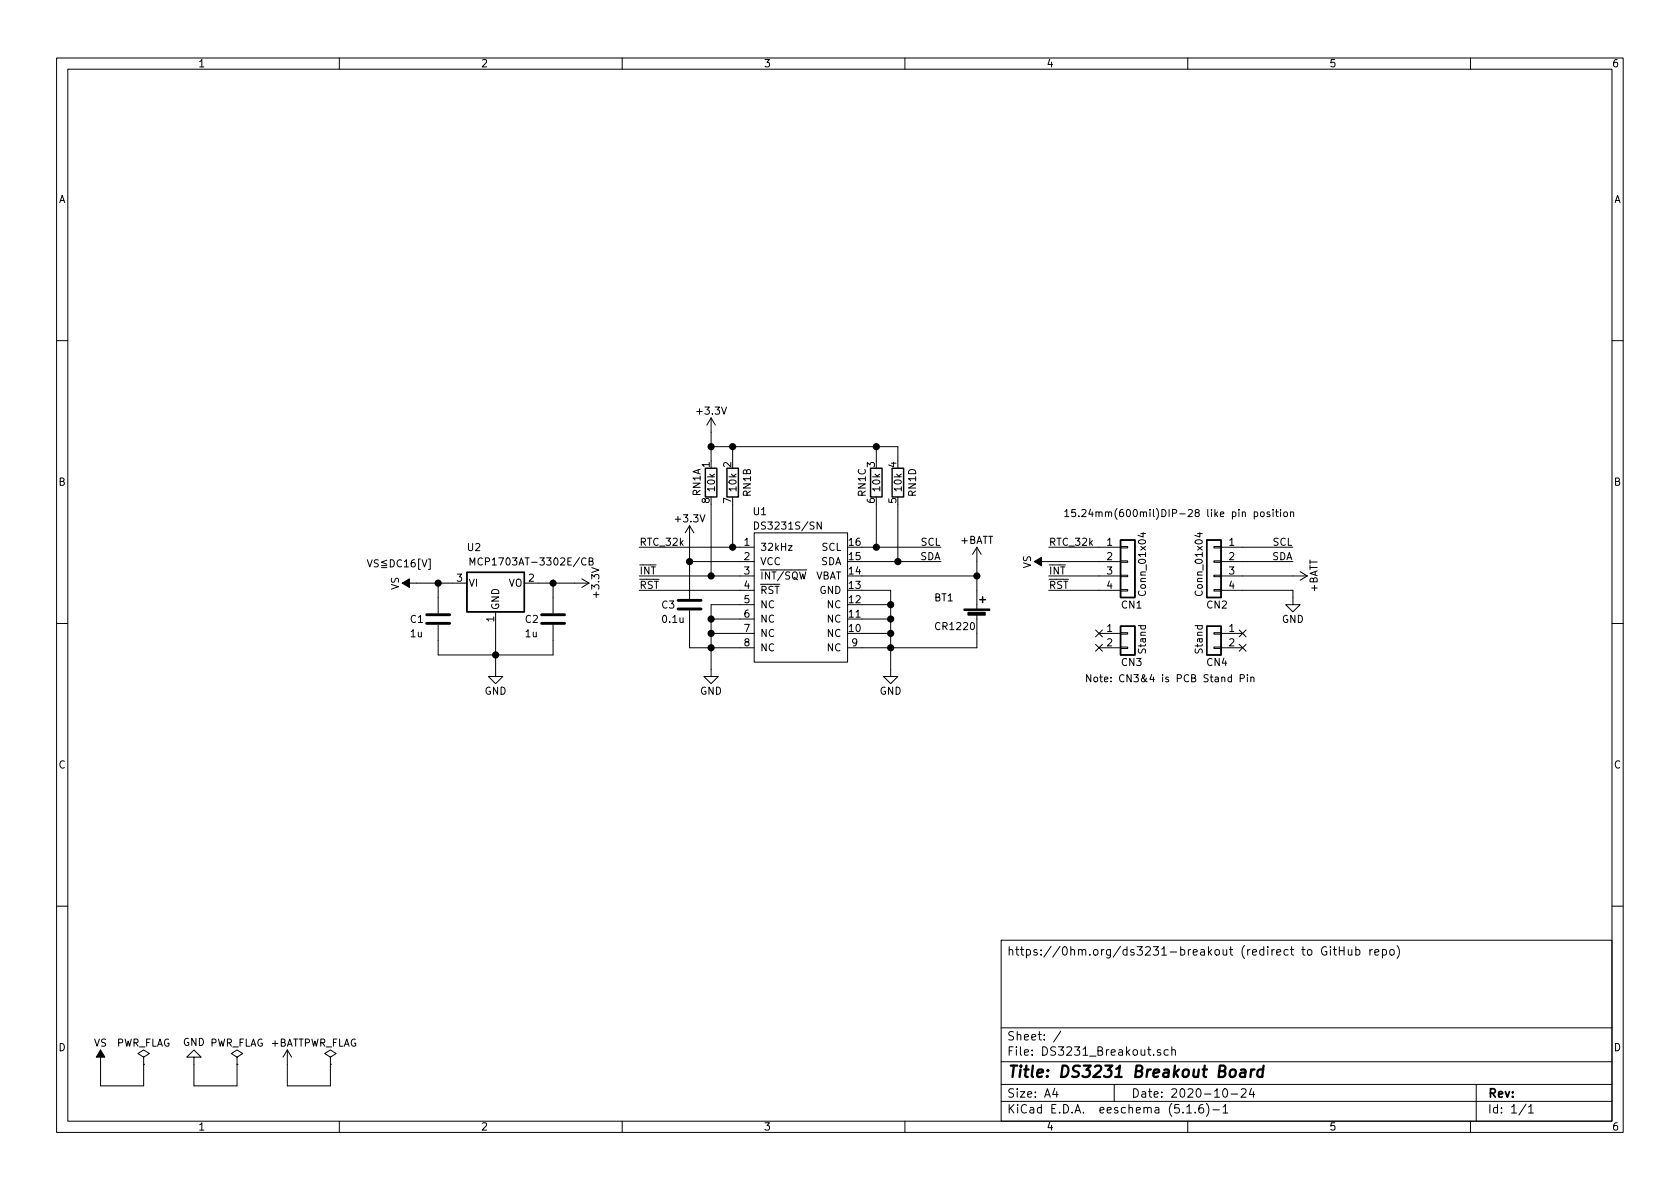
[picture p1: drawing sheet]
EESchema Schematic File Version 4
EELAYER 30 0
EELAYER END
$Descr A4 11693 8268
encoding utf-8
Sheet 1 1
Title "DS3231 Breakout Board"
Date "2020-10-24"
Rev ""
Comp ""
Comment1 ""
Comment2 ""
Comment3 ""
Comment4 "https://0hm.org/ds3231-breakout (redirect to GitHub repo)"
$EndDescr
$Comp
L Device:Battery_Cell BT1
U 1 1
P 6800 4300
AR Path="/5ECA9AC3" Ref="BT1"  Part="1" 
AR Path="/5E2E768F/5ECA9AC3" Ref="BT?"  Part="1" 
AR Path="/5F053D10/5ECA9AC3" Ref="BT?"  Part="1" 
AR Path="/5F05686F/5ECA9AC3" Ref="BT?"  Part="1" 
AR Path="/5F056871/5ECA9AC3" Ref="BT?"  Part="1" 
AR Path="/5EBFD810/5ECA9AC3" Ref="BT?"  Part="1" 
AR Path="/5EBFDAB0/5ECA9AC3" Ref="BT?"  Part="1" 
AR Path="/5EC040EE/5ECA9AC3" Ref="BT?"  Part="1" 
F 0 "BT1" H 6500 4450 50  0000 L CNN
F 1 "CR1220" H 6500 4250 50  0000 L CNN
F 2 "CH075-2032LF:CH075-2032LF" V 6800 4360 50  0001 C CNN
F 3 "http://akizukidenshi.com/download/ds/goldenpower/cr2032.pdf" V 6800 4360 50  0001 C CNN
F 4 "http://akizukidenshi.com/download/ds/comf/CH075-2032LF.pdf" H 6800 4300 50  0001 C CNN "Datasheet2"
F 5 "N/A" H 6800 4300 50  0001 C CNN "DigikeyPN"
F 6 "B-05694 and P-08968" H 6800 4300 50  0001 C CNN "AkizukiPN"
F 7 "CR2032" H 6800 4300 50  0001 C CNN "manf#"
	1    6800 4300
	1    0    0    -1  
$EndComp
$Comp
L power:+BATT #PWR?
U 1 1
P 2000 7400
AR Path="/5E2E768F/5ED93F14" Ref="#PWR?"  Part="1" 
AR Path="/5F053D10/5ED93F14" Ref="#PWR?"  Part="1" 
AR Path="/5F05686F/5ED93F14" Ref="#PWR?"  Part="1" 
AR Path="/5F056871/5ED93F14" Ref="#PWR?"  Part="1" 
AR Path="/5EBFD810/5ED93F14" Ref="#PWR?"  Part="1" 
AR Path="/5EBFDAB0/5ED93F14" Ref="#PWR?"  Part="1" 
AR Path="/5EC040EE/5ED93F14" Ref="#PWR?"  Part="1" 
AR Path="/5ED93F14" Ref="#PWR0115"  Part="1" 
F 0 "#PWR0115" H 2000 7250 50  0001 C CNN
F 1 "+BATT" H 2000 7550 50  0000 C CNN
F 2 "" H 2000 7400 50  0001 C CNN
F 3 "" H 2000 7400 50  0001 C CNN
	1    2000 7400
	1    0    0    -1  
$EndComp
$Comp
L power:PWR_FLAG #FLG0101
U 1 1
P 2300 7400
F 0 "#FLG0101" H 2300 7475 50  0001 C CNN
F 1 "PWR_FLAG" H 2300 7550 50  0000 C CNN
F 2 "" H 2300 7400 50  0001 C CNN
F 3 "~" H 2300 7400 50  0001 C CNN
	1    2300 7400
	1    0    0    -1  
$EndComp
Wire Wire Line
	2000 7400 2000 7550
Wire Wire Line
	2000 7550 2300 7550
Wire Wire Line
	2300 7550 2300 7400
Wire Wire Line
	1000 7550 1000 7400
Wire Wire Line
	700  7550 1000 7550
Wire Wire Line
	700  7400 700  7550
$Comp
L power:PWR_FLAG #FLG0103
U 1 1
P 1000 7400
F 0 "#FLG0103" H 1000 7475 50  0001 C CNN
F 1 "PWR_FLAG" H 1000 7550 50  0000 C CNN
F 2 "" H 1000 7400 50  0001 C CNN
F 3 "~" H 1000 7400 50  0001 C CNN
	1    1000 7400
	1    0    0    -1  
$EndComp
$Comp
L power:VS #PWR0117
U 1 1
P 700 7400
F 0 "#PWR0117" H 700 7250 50  0001 C CNN
F 1 "VS" H 700 7550 50  0000 C CNN
F 2 "" H 700 7400 50  0001 C CNN
F 3 "" H 700 7400 50  0001 C CNN
	1    700  7400
	1    0    0    -1  
$EndComp
Text Label 4450 3800 0    50   ~ 0
RTC_32k
$Comp
L DS3231_Breakout-rescue:DS3231S-DS3231S_own-Nixiegence_Rev0_Operation-rescue-dm_mainboard-rescue U?
U 1 1
P 5150 3700
AR Path="/5EBFDB0A/5F26AA8E" Ref="U?"  Part="1" 
AR Path="/5EBFD810/5F26AA8E" Ref="U?"  Part="1" 
AR Path="/5F26AA8E" Ref="U1"  Part="1" 
F 0 "U1" H 5290 3850 50  0000 C CNN
F 1 "DS3231S/SN" H 5485 3750 50  0000 C CNN
F 2 "Package_SO:SOIC-16W_7.5x10.3mm_P1.27mm" H 5200 4250 50  0001 C CNN
F 3 "https://datasheets.maximintegrated.com/en/ds/DS3231-DS3231S.pdf" H 5200 4250 50  0001 C CNN
F 4 "DS3231SN#T&RCT-ND" H 5150 3700 50  0001 C CNN "DigikeyPN"
F 5 "DS3231S#T&R" H 5150 3700 50  0001 C CNN "manf#"
	1    5150 3700
	1    0    0    -1  
$EndComp
Wire Wire Line
	6000 4100 6200 4100
Wire Wire Line
	6000 4200 6200 4200
Wire Wire Line
	6200 4200 6200 4100
Wire Wire Line
	6000 4300 6200 4300
Wire Wire Line
	6200 4300 6200 4200
Connection ~ 6200 4200
Wire Wire Line
	6000 4400 6200 4400
Wire Wire Line
	6200 4400 6200 4300
Connection ~ 6200 4300
Wire Wire Line
	6000 4500 6200 4500
Wire Wire Line
	6200 4500 6200 4400
Connection ~ 6200 4400
Wire Wire Line
	6200 4500 6200 4650
Connection ~ 6200 4500
$Comp
L power:GND #PWR?
U 1 1
P 6200 4650
AR Path="/5EBFDB0A/5F4A39F7" Ref="#PWR?"  Part="1" 
AR Path="/5EBFD810/5F4A39F7" Ref="#PWR?"  Part="1" 
AR Path="/5F4A39F7" Ref="#PWR0148"  Part="1" 
F 0 "#PWR0148" H 6200 4400 50  0001 C CNN
F 1 "GND" H 6200 4500 50  0000 C CNN
F 2 "" H 6200 4650 50  0001 C CNN
F 3 "" H 6200 4650 50  0001 C CNN
	1    6200 4650
	1    0    0    -1  
$EndComp
Wire Wire Line
	5150 4200 4950 4200
Wire Wire Line
	5150 4300 4950 4300
Wire Wire Line
	4950 4300 4950 4200
Wire Wire Line
	5150 4400 4950 4400
Wire Wire Line
	4950 4400 4950 4300
Connection ~ 4950 4300
Wire Wire Line
	5150 4500 4950 4500
Wire Wire Line
	4950 4500 4950 4400
Connection ~ 4950 4400
Connection ~ 4950 4500
$Comp
L power:GND #PWR?
U 1 1
P 4950 4650
AR Path="/5EBFDB0A/5F4A3D9D" Ref="#PWR?"  Part="1" 
AR Path="/5EBFD810/5F4A3D9D" Ref="#PWR?"  Part="1" 
AR Path="/5F4A3D9D" Ref="#PWR0149"  Part="1" 
F 0 "#PWR0149" H 4950 4400 50  0001 C CNN
F 1 "GND" H 4950 4500 50  0000 C CNN
F 2 "" H 4950 4650 50  0001 C CNN
F 3 "" H 4950 4650 50  0001 C CNN
	1    4950 4650
	1    0    0    -1  
$EndComp
Wire Wire Line
	6000 3800 6100 3800
Wire Wire Line
	6000 3900 6250 3900
Wire Wire Line
	4950 4500 4950 4650
$Comp
L power:GND #PWR?
U 1 1
P 1350 7400
AR Path="/5E2E768F/5F0CC593" Ref="#PWR?"  Part="1" 
AR Path="/5F053D10/5F0CC593" Ref="#PWR?"  Part="1" 
AR Path="/5F05686F/5F0CC593" Ref="#PWR?"  Part="1" 
AR Path="/5F056871/5F0CC593" Ref="#PWR?"  Part="1" 
AR Path="/5EBFD810/5F0CC593" Ref="#PWR?"  Part="1" 
AR Path="/5EBFDAB0/5F0CC593" Ref="#PWR?"  Part="1" 
AR Path="/5EC040EE/5F0CC593" Ref="#PWR?"  Part="1" 
AR Path="/5F0CC593" Ref="#PWR0159"  Part="1" 
F 0 "#PWR0159" H 1350 7250 50  0001 C CNN
F 1 "GND" H 1350 7250 50  0000 C CNN
F 2 "" H 1350 7400 50  0001 C CNN
F 3 "" H 1350 7400 50  0001 C CNN
	1    1350 7400
	-1   0    0    1   
$EndComp
$Comp
L power:PWR_FLAG #FLG0107
U 1 1
P 1650 7400
F 0 "#FLG0107" H 1650 7475 50  0001 C CNN
F 1 "PWR_FLAG" H 1650 7550 50  0000 C CNN
F 2 "" H 1650 7400 50  0001 C CNN
F 3 "~" H 1650 7400 50  0001 C CNN
	1    1650 7400
	1    0    0    -1  
$EndComp
Wire Wire Line
	1350 7400 1350 7550
Wire Wire Line
	1350 7550 1650 7550
Wire Wire Line
	1650 7550 1650 7400
Wire Wire Line
	6100 3500 6100 3800
Connection ~ 6100 3800
Wire Wire Line
	6250 3500 6250 3900
Wire Wire Line
	6250 3200 6250 3100
Wire Wire Line
	6100 3100 6100 3200
$Comp
L power:+3.3V #PWR?
U 1 1
P 4950 3000
AR Path="/5EBFDB0A/5F2CB30C" Ref="#PWR?"  Part="1" 
AR Path="/5EBFD810/5F2CB30C" Ref="#PWR?"  Part="1" 
AR Path="/5F2CB30C" Ref="#PWR0162"  Part="1" 
F 0 "#PWR0162" H 4950 2850 50  0001 C CNN
F 1 "+3.3V" H 4950 3150 50  0000 C CNN
F 2 "" H 4950 3000 50  0001 C CNN
F 3 "" H 4950 3000 50  0001 C CNN
	1    4950 3000
	1    0    0    -1  
$EndComp
Wire Wire Line
	5100 3800 5100 3500
Connection ~ 6100 3100
Wire Wire Line
	6100 3100 6250 3100
$Comp
L R_Array_Unit:R_Array_Unit4 RN1
U 4 1
P 6250 3350
F 0 "RN1" V 6350 3350 50  0000 C CNN
F 1 "10k" V 6250 3350 50  0000 C CNN
F 2 "Resistor_SMD:R_Array_Convex_4x0612" H 6050 3850 50  0001 C CNN
F 3 "" H 6050 3850 50  0001 C CNN
F 4 "EXB-38V103JV" V 6250 3350 50  0001 C CNN "manf#"
	4    6250 3350
	1    0    0    -1  
$EndComp
$Comp
L R_Array_Unit:R_Array_Unit4 RN1
U 3 1
P 6100 3350
F 0 "RN1" V 6000 3350 50  0000 C CNN
F 1 "10k" V 6100 3350 50  0000 C CNN
F 2 "Resistor_SMD:R_Array_Convex_4x0612" H 5900 3850 50  0001 C CNN
F 3 "" H 5900 3850 50  0001 C CNN
F 4 "EXB-38V103JV" V 6100 3350 50  0001 C CNN "manf#"
	3    6100 3350
	1    0    0    -1  
$EndComp
$Comp
L Regulator_Linear:AMS1117CD-3.3 U2
U 1 1
P 3450 4050
F 0 "U2" H 3300 4300 50  0000 C CNN
F 1 "MCP1703AT-3302E/CB" H 3700 4200 50  0000 C CNN
F 2 "Package_TO_SOT_SMD:SOT-23" H 3475 3900 50  0001 L CIN
F 3 "https://ww1.microchip.com/downloads/en/DeviceDoc/20005122B.pdf" H 3450 4000 50  0001 C CNN
	1    3450 4050
	1    0    0    -1  
$EndComp
Wire Wire Line
	4800 4350 4800 4500
Wire Wire Line
	4800 4500 4950 4500
Wire Wire Line
	4800 4050 4800 3900
Wire Wire Line
	4800 3900 5150 3900
Text Label 4450 4000 0    50   ~ 0
~INT
Text Label 4450 4100 0    50   ~ 0
~RST
Text Label 6550 3800 2    50   ~ 0
SCL
Text Label 6550 3900 2    50   ~ 0
SDA
Wire Wire Line
	6100 3800 6550 3800
Wire Wire Line
	3750 4050 3850 4050
Wire Wire Line
	3150 4050 3050 4050
$Comp
L Device:C C?
U 1 1
P 4800 4200
AR Path="/5EBFDB0A/5F98187E" Ref="C?"  Part="1" 
AR Path="/5EBFD810/5F98187E" Ref="C?"  Part="1" 
AR Path="/5F98187E" Ref="C3"  Part="1" 
F 0 "C3" H 4600 4200 50  0000 L CNN
F 1 "0.1u" H 4600 4100 50  0000 L CNN
F 2 "Capacitor_SMD:C_0805_2012Metric" H 4838 4050 50  0001 C CNN
F 3 "~" H 4800 4200 50  0001 C CNN
F 4 "GCM21BR72A104KA37L" H 4800 4200 50  0001 C CNN "manf#"
	1    4800 4200
	1    0    0    -1  
$EndComp
$Comp
L Device:C C?
U 1 1
P 3850 4300
AR Path="/5EBFDB0A/5F9835B5" Ref="C?"  Part="1" 
AR Path="/5EBFD810/5F9835B5" Ref="C?"  Part="1" 
AR Path="/5F9835B5" Ref="C2"  Part="1" 
F 0 "C2" H 3650 4300 50  0000 L CNN
F 1 "1u" H 3650 4200 50  0000 L CNN
F 2 "Capacitor_SMD:C_0805_2012Metric" H 3888 4150 50  0001 C CNN
F 3 "~" H 3850 4300 50  0001 C CNN
F 4 "GCM21BR72A104KA37L" H 3850 4300 50  0001 C CNN "manf#"
	1    3850 4300
	1    0    0    -1  
$EndComp
$Comp
L Device:C C?
U 1 1
P 3050 4300
AR Path="/5EBFDB0A/5F984ED7" Ref="C?"  Part="1" 
AR Path="/5EBFD810/5F984ED7" Ref="C?"  Part="1" 
AR Path="/5F984ED7" Ref="C1"  Part="1" 
F 0 "C1" H 2850 4300 50  0000 L CNN
F 1 "1u" H 2850 4200 50  0000 L CNN
F 2 "Capacitor_SMD:C_0805_2012Metric" H 3088 4150 50  0001 C CNN
F 3 "~" H 3050 4300 50  0001 C CNN
F 4 "GCM21BR72A104KA37L" H 3050 4300 50  0001 C CNN "manf#"
	1    3050 4300
	1    0    0    -1  
$EndComp
Wire Wire Line
	3850 4150 3850 4050
Connection ~ 3850 4050
Wire Wire Line
	3850 4050 4000 4050
Wire Wire Line
	3050 4150 3050 4050
Connection ~ 3050 4050
Wire Wire Line
	3050 4050 2900 4050
$Comp
L power:+3.3V #PWR?
U 1 1
P 4000 4050
AR Path="/5EBFDB0A/5F988B2B" Ref="#PWR?"  Part="1" 
AR Path="/5EBFD810/5F988B2B" Ref="#PWR?"  Part="1" 
AR Path="/5F988B2B" Ref="#PWR0101"  Part="1" 
F 0 "#PWR0101" H 4000 3900 50  0001 C CNN
F 1 "+3.3V" H 4000 4200 50  0000 C CNN
F 2 "" H 4000 4050 50  0001 C CNN
F 3 "" H 4000 4050 50  0001 C CNN
	1    4000 4050
	0    1    1    0   
$EndComp
$Comp
L power:VS #PWR0102
U 1 1
P 2900 4050
F 0 "#PWR0102" H 2700 3900 50  0001 C CNN
F 1 "VS" H 2850 4200 50  0000 L CNN
F 2 "" H 2900 4050 50  0001 C CNN
F 3 "" H 2900 4050 50  0001 C CNN
	1    2900 4050
	0    -1   -1   0   
$EndComp
Text Notes 2550 3950 0    50   ~ 0
VS≦DC16[V]
Wire Wire Line
	3850 4550 3450 4550
Wire Wire Line
	3450 4550 3450 4350
Wire Wire Line
	3850 4450 3850 4550
Wire Wire Line
	3050 4450 3050 4550
Wire Wire Line
	3050 4550 3450 4550
Connection ~ 3450 4550
Wire Wire Line
	3450 4550 3450 4650
$Comp
L power:GND #PWR?
U 1 1
P 3450 4650
AR Path="/5EBFDB0A/5F98FFD7" Ref="#PWR?"  Part="1" 
AR Path="/5EBFD810/5F98FFD7" Ref="#PWR?"  Part="1" 
AR Path="/5F98FFD7" Ref="#PWR0103"  Part="1" 
F 0 "#PWR0103" H 3450 4400 50  0001 C CNN
F 1 "GND" H 3450 4500 50  0000 C CNN
F 2 "" H 3450 4650 50  0001 C CNN
F 3 "" H 3450 4650 50  0001 C CNN
	1    3450 4650
	1    0    0    -1  
$EndComp
$Comp
L Connector_Generic:Conn_01x04 CN1
U 1 1
P 7850 3900
F 0 "CN1" H 7800 3600 50  0000 L CNN
F 1 "Conn_01x04" V 7950 3650 50  0000 L CNN
F 2 "Connector_PinHeader_2.54mm:PinHeader_1x04_P2.54mm_Vertical" H 7850 3900 50  0001 C CNN
F 3 "~" H 7850 3900 50  0001 C CNN
	1    7850 3900
	1    0    0    -1  
$EndComp
Text Label 7300 3800 0    50   ~ 0
RTC_32k
Wire Wire Line
	7300 3800 7650 3800
Wire Wire Line
	7300 3900 7650 3900
Wire Wire Line
	7650 4000 7300 4000
Text Label 7300 4000 0    50   ~ 0
~INT
Text Label 7300 4100 0    50   ~ 0
~RST
Wire Wire Line
	7300 4100 7650 4100
NoConn ~ 7650 4400
NoConn ~ 7650 4500
NoConn ~ 8650 4400
NoConn ~ 8650 4500
Wire Wire Line
	8650 4000 9000 4000
Wire Wire Line
	8650 3800 9000 3800
Wire Wire Line
	8650 3900 9000 3900
Text Label 9000 3800 2    50   ~ 0
SCL
Text Label 9000 3900 2    50   ~ 0
SDA
$Comp
L power:VS #PWR0104
U 1 1
P 7300 3900
F 0 "#PWR0104" H 7100 3750 50  0001 C CNN
F 1 "VS" H 7250 4050 50  0000 L CNN
F 2 "" H 7300 3900 50  0001 C CNN
F 3 "" H 7300 3900 50  0001 C CNN
	1    7300 3900
	0    -1   -1   0   
$EndComp
Wire Wire Line
	8650 4100 9000 4100
$Comp
L power:GND #PWR?
U 1 1
P 9000 4150
AR Path="/5EBFDB0A/5F9B23C0" Ref="#PWR?"  Part="1" 
AR Path="/5EBFD810/5F9B23C0" Ref="#PWR?"  Part="1" 
AR Path="/5F9B23C0" Ref="#PWR0105"  Part="1" 
F 0 "#PWR0105" H 9000 3900 50  0001 C CNN
F 1 "GND" H 9000 4000 50  0000 C CNN
F 2 "" H 9000 4150 50  0001 C CNN
F 3 "" H 9000 4150 50  0001 C CNN
	1    9000 4150
	1    0    0    -1  
$EndComp
Text Notes 7550 4750 0    50   ~ 0
Note: CN3&4 is PCB Stand Pin
$Comp
L power:+BATT #PWR0106
U 1 1
P 9000 4000
F 0 "#PWR0106" H 9000 3850 50  0001 C CNN
F 1 "+BATT" H 9000 4150 50  0000 C CNN
F 2 "" H 9000 4000 50  0001 C CNN
F 3 "" H 9000 4000 50  0001 C CNN
	1    9000 4000
	0    1    1    0   
$EndComp
Wire Wire Line
	9000 4100 9000 4150
Wire Wire Line
	6800 3900 6800 4000
$Comp
L power:+BATT #PWR0107
U 1 1
P 6800 3900
F 0 "#PWR0107" H 6800 3750 50  0001 C CNN
F 1 "+BATT" H 6800 4050 50  0000 C CNN
F 2 "" H 6800 3900 50  0001 C CNN
F 3 "" H 6800 3900 50  0001 C CNN
	1    6800 3900
	1    0    0    -1  
$EndComp
Wire Wire Line
	6000 4000 6800 4000
Connection ~ 6800 4000
Wire Wire Line
	6200 4500 6800 4500
Wire Wire Line
	6800 4000 6800 4100
Wire Wire Line
	6800 4400 6800 4500
$Comp
L Connector_Generic:Conn_01x04 CN2
U 1 1
P 8450 3900
F 0 "CN2" H 8350 3600 50  0000 L CNN
F 1 "Conn_01x04" V 8550 3650 50  0000 L CNN
F 2 "Connector_PinHeader_2.54mm:PinHeader_1x04_P2.54mm_Vertical" H 8450 3900 50  0001 C CNN
F 3 "~" H 8450 3900 50  0001 C CNN
	1    8450 3900
	-1   0    0    -1  
$EndComp
$Comp
L Connector_Generic:Conn_01x02 CN3
U 1 1
P 7850 4400
F 0 "CN3" H 7800 4200 50  0000 L CNN
F 1 "Stand" V 7950 4250 50  0000 L CNN
F 2 "Connector_PinHeader_2.54mm:PinHeader_1x02_P2.54mm_Vertical" H 7850 4400 50  0001 C CNN
F 3 "~" H 7850 4400 50  0001 C CNN
	1    7850 4400
	1    0    0    -1  
$EndComp
$Comp
L Connector_Generic:Conn_01x02 CN4
U 1 1
P 8450 4400
F 0 "CN4" H 8350 4200 50  0000 L CNN
F 1 "Stand" V 8550 4250 50  0000 L CNN
F 2 "Connector_PinHeader_2.54mm:PinHeader_1x02_P2.54mm_Vertical" H 8450 4400 50  0001 C CNN
F 3 "~" H 8450 4400 50  0001 C CNN
	1    8450 4400
	-1   0    0    -1  
$EndComp
Wire Wire Line
	4450 4100 5150 4100
$Comp
L R_Array_Unit:R_Array_Unit4 RN1
U 1 1
P 4950 3350
F 0 "RN1" V 4850 3350 50  0000 C CNN
F 1 "10k" V 4950 3350 50  0000 C CNN
F 2 "Resistor_SMD:R_Array_Convex_4x0612" H 4750 3850 50  0001 C CNN
F 3 "" H 4750 3850 50  0001 C CNN
F 4 "EXB-38V103JV" V 4950 3350 50  0001 C CNN "manf#"
	1    4950 3350
	1    0    0    -1  
$EndComp
Connection ~ 5100 3800
Wire Wire Line
	5100 3800 5150 3800
Wire Wire Line
	4450 3800 5100 3800
Wire Wire Line
	4950 3500 4950 4000
$Comp
L R_Array_Unit:R_Array_Unit4 RN1
U 2 1
P 5100 3350
F 0 "RN1" V 5200 3350 50  0000 C CNN
F 1 "10k" V 5100 3350 50  0000 C CNN
F 2 "Resistor_SMD:R_Array_Convex_4x0612" H 4900 3850 50  0001 C CNN
F 3 "" H 4900 3850 50  0001 C CNN
F 4 "EXB-38V103JV" V 5100 3350 50  0001 C CNN "manf#"
	2    5100 3350
	1    0    0    -1  
$EndComp
Wire Wire Line
	5100 3200 5100 3100
Wire Wire Line
	5100 3100 6100 3100
Wire Wire Line
	4800 3900 4800 3750
Connection ~ 4800 3900
$Comp
L power:+3.3V #PWR?
U 1 1
P 4800 3750
AR Path="/5EBFDB0A/5F95A33D" Ref="#PWR?"  Part="1" 
AR Path="/5EBFD810/5F95A33D" Ref="#PWR?"  Part="1" 
AR Path="/5F95A33D" Ref="#PWR?"  Part="1" 
F 0 "#PWR?" H 4800 3600 50  0001 C CNN
F 1 "+3.3V" H 4800 3900 50  0000 C CNN
F 2 "" H 4800 3750 50  0001 C CNN
F 3 "" H 4800 3750 50  0001 C CNN
	1    4800 3750
	1    0    0    -1  
$EndComp
Wire Wire Line
	4950 3000 4950 3100
Connection ~ 4950 4000
Wire Wire Line
	4950 4000 5150 4000
Wire Wire Line
	4450 4000 4950 4000
Connection ~ 6250 3900
Wire Wire Line
	6250 3900 6550 3900
Wire Wire Line
	4950 3100 5100 3100
Connection ~ 5100 3100
Connection ~ 4950 3100
Wire Wire Line
	4950 3100 4950 3200
Text Notes 7400 3600 0    50   ~ 0
15.24mm(600mil)DIP-28 like pin position
$EndSCHEMATC
